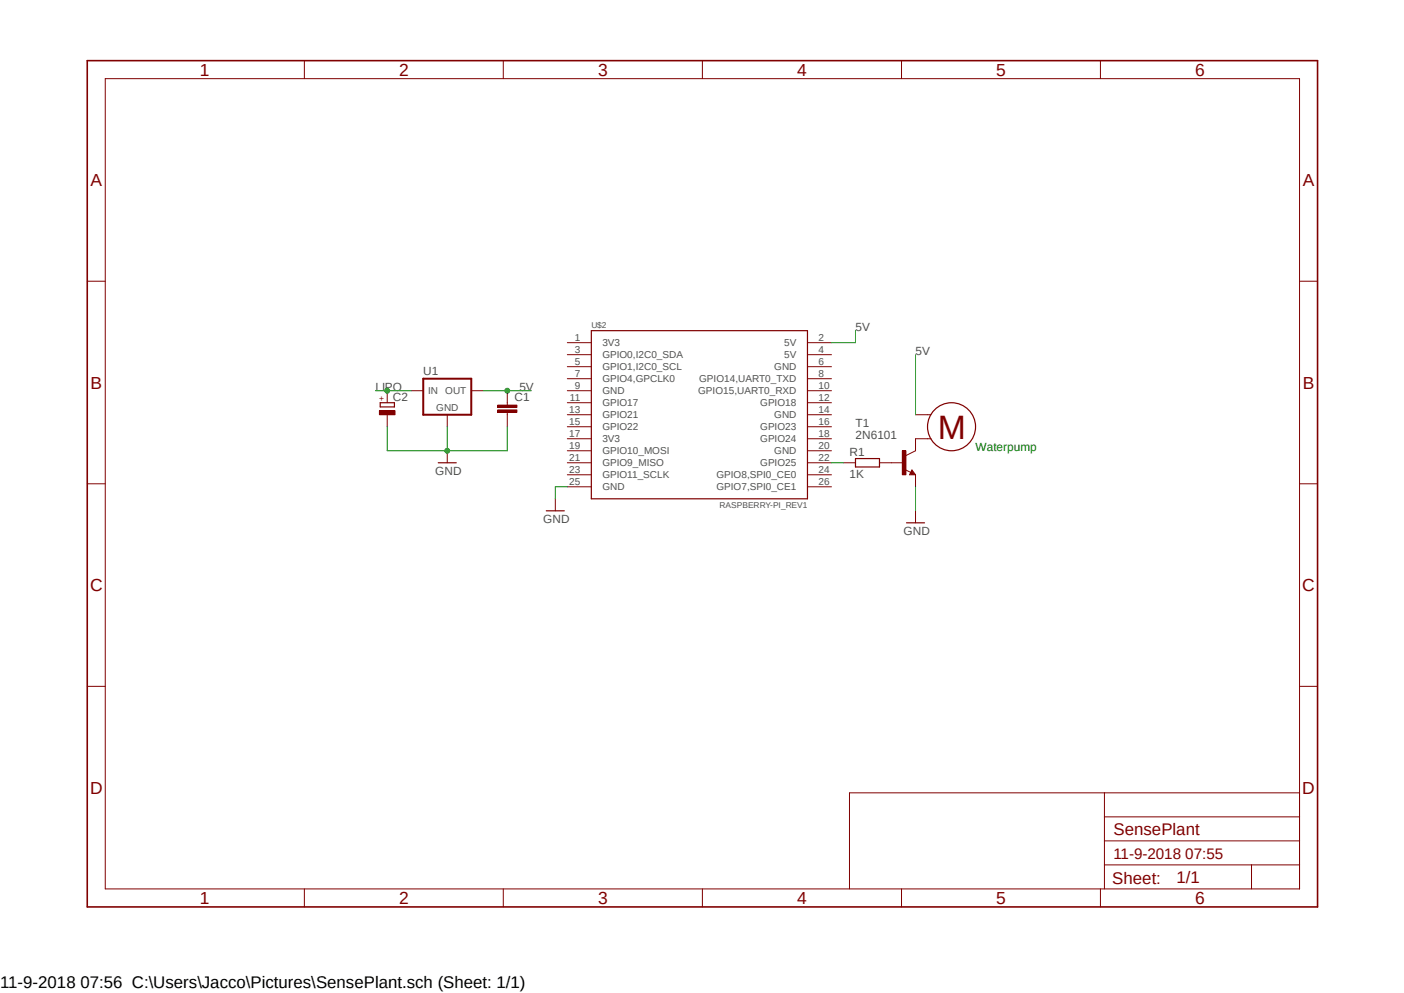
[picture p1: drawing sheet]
<svg xmlns="http://www.w3.org/2000/svg" width="297mm" height="210mm" viewBox="0 0 297 210" stroke-linecap="round" stroke-linejoin="round" font-family="sans-serif">
<path d="M17.9 12.5l261.2 179.9M279.1 12.5l-261.2 179.9" fill="none" stroke="#fff" stroke-width=".21"/>
<path d="M125.1 69.9h45.7v35.6h-45.7zM192.9 99.9l.1 .3h-.3l.2-.5 .5 .6h-.7" fill="none" stroke="#800000" stroke-width=".25"/>
<g fill="none" stroke="#800000" stroke-width=".21">
<path d="M22.3 16.6h252.6v171.4h-252.6zM64.4 12.8v3.8M106.5 12.8v3.8M148.6 12.8v3.8M190.7 12.8v3.8M232.8 12.8v3.8M18.5 59.5h3.8M274.9 59.5h3.8M120 72.5h5.1M120 75h5.1M120 77.6h5.1M170.8 72.5h5.1"/>
<path d="M170.8 75h5.1M170.8 77.6h5.1M120 80.1h5.1M120 82.6h5.1M120 85.2h5.1M120 87.7h5.1M120 90.3h5.1M120 92.8h5.1M120 95.3h5.1M120 97.9h5.1M170.8 80.1h5.1M170.8 82.6h5.1"/>
<path d="M170.8 85.2h5.1M170.8 87.7h5.1M170.8 90.3h5.1M170.8 92.8h5.1M170.8 95.3h5.1M170.8 97.9h5.1M191.4 99.3l1.3 .6M192.9 99.4l.8 1h-1.3zM193.7 95.3l-2.1 1.1M18.5 102.3h3.8M120 100.4h5.1M120 103h5.1"/>
<path d="M170.8 100.4h5.1M170.8 103h5.1M274.9 102.3h3.8M18.5 145.2h3.8M274.9 145.2h3.8M233.6 167.7v20.3M233.6 177.8h41.3M233.6 172.8h41.3M274.9 167.7h-95.2v20.3M64.4 188v3.8M106.5 188v3.8M148.6 188v3.8"/>
<path d="M190.7 188v3.8M232.8 188v3.8M233.6 182.9h41.3M264.8 182.9v5.1"/>
</g>
<path d="M18.5 12.8h260.2v179h-260.2z" fill="none" stroke="#800000" stroke-width=".34"/>
<path d="M190.9 95.3h.7v5.1h-.7z" fill-rule="evenodd" fill="#800000"/>
<g fill="none" stroke="#800000" stroke-width=".21">
<path d="M87 82.6h2.5M94.6 87.7v2.6M99.7 82.6h2.5M107.3 85.2v.5M107.3 87.2v.5M178.4 97.9h2.6M186.1 97.9h5M190.9 95.3h.7v5.1h-.7zM193.7 87.7h3.3M197 92.8h-3.3v2.5M117.5 105.5v2.5M193.7 100.4v2.6"/>
<path d="M193.7 108v2.6"/>
</g>
<g fill="none" stroke="#800000" stroke-width=".25">
<path d="M181 97h5.1v1.8h-5.1zM115.6 108h3.8M191.8 110.6h3.8"/>
<circle cx="201.3" cy="90.3" r="5.1"/>
</g>
<path d="M89.5 80.1h10.2v7.6h-10.2z" fill="none" stroke="#800000" stroke-width=".42"/>
<path d="M105.3 86.7h4v.5h-4z" fill-rule="evenodd" fill="#800000"/>
<path d="M105.3 86.7h4v.5h-4z" fill="none" stroke="#800000" stroke-width=".21"/>
<path d="M105.3 85.7h4v.5h-4z" fill-rule="evenodd" fill="#800000"/>
<path d="M105.3 85.7h4v.5h-4zM107.3 82.6v2.6M107.3 87.7v2.6" fill="none" stroke="#800000" stroke-width=".21"/>
<path d="M80.4 85.2h3v.9h-3z" fill="none" stroke="#800000" stroke-width=".25"/>
<path d="M80.3 86.9h3.3v.8h-3.3z" fill-rule="evenodd" fill="#800000"/>
<path d="M80.3 86.9h3.3v.8h-3.3zM81.9 82.6v2.6M81.9 87.7v2.6M94.6 95.3v2.6" fill="none" stroke="#800000" stroke-width=".21"/>
<path d="M92.7 97.9h3.8" fill="none" stroke="#800000" stroke-width=".25"/>
<path d="M81.9 90.3v5h25.4v-5M94.6 90.3v5M175.9 97.9h2.5M120 103h-2.5v2.5M193.7 103v5" fill="none" stroke="#008000" stroke-width=".21"/>
<circle cx="94.6" cy="95.3" r=".51" fill="#008000"/>
<g fill="none" stroke="#008000" stroke-width=".21">
<path d="M79.4 82.6h7.6"/>
<circle cx="94.6" cy="95.3" r=".51"/>
</g>
<circle cx="81.9" cy="82.6" r=".51" fill="#008000"/>
<g fill="none" stroke="#008000" stroke-width=".21">
<path d="M102.2 82.6h10.2"/>
<circle cx="81.9" cy="82.6" r=".51"/>
</g>
<circle cx="107.3" cy="82.6" r=".51" fill="#008000"/>
<g fill="none" stroke="#008000" stroke-width=".21">
<path d="M181 69.9v2.6h-5.1M193.7 75v12.7"/>
<circle cx="107.3" cy="82.6" r=".51"/>
</g>
<text font-size="7.2" fill="#800000" x="198.4" y="92.8">M</text>
<g font-size="3.7" fill="#800000">
<text x="42.3" y="16">1</text>
<text x="84.4" y="16">2</text>
<text x="126.5" y="16">3</text>
<text x="168.6" y="16">4</text>
<text x="210.7" y="16">5</text>
<text x="252.9" y="16">6</text>
<text x="19.1" y="39.4">A</text>
<text x="275.6" y="39.4">A</text>
<text x="19.1" y="82.2">B</text>
<text x="275.6" y="82.2">B</text>
<text x="19" y="125.1">C</text>
<text x="275.5" y="125.1">C</text>
<text x="19" y="167.9">D</text>
<text x="275.5" y="167.9">D</text>
<text x="42.3" y="191.2">1</text>
<text x="84.4" y="191.2">2</text>
<text x="126.5" y="191.2">3</text>
<text x="168.6" y="191.2">4</text>
<text x="210.7" y="191.2">5</text>
<text x="252.9" y="191.2">6</text>
</g>
<g font-size="3.6" fill="#800000">
<text x="235.5" y="176.6">SensePlant</text>
<text x="235.3" y="186.9">Sheet:</text>
<text x="248.9" y="186.7">1/1</text>
</g>
<text font-size="3.6" x="0" y="208.9">11-9-2018 07:56 C:\Users\Jacco\Pictures\SensePlant.sch (Sheet: 1/1)</text>
<text font-size="3.2" fill="#800000" x="235.5" y="181.7">11-9-2018 07:55</text>
<g font-size="2.5" fill="#505050">
<text x="181" y="69.9">5V</text>
<text x="193.7" y="75">5V</text>
<text x="79.4" y="82.6">LIPO</text>
<text x="89.5" y="79.3">U1</text>
<text x="109.9" y="82.6">5V</text>
<text x="83.1" y="84.7">C2</text>
<text x="108.8" y="84.8">C1</text>
<text x="181" y="92.8">2N6101</text>
<text x="181" y="90.3">T1</text>
<text x="92.1" y="100.4">GND</text>
<text x="179.7" y="101.2">1K</text>
<text x="179.7" y="96.4">R1</text>
<text x="114.9" y="110.6">GND</text>
<text x="191.1" y="113.1">GND</text>
</g>
<text font-size="2.5" fill="#008000" x="206.4" y="95.3">Waterpump</text>
<g font-size="2.1" fill="#505050">
<text x="121.6" y="72.1">1</text>
<text x="121.6" y="74.7">3</text>
<text x="121.6" y="77.2">5</text>
<text x="127.4" y="73.2">3V3</text>
<text x="127.4" y="75.8">GPIO0,I2C0_SDA</text>
<text x="165.9" y="73.2">5V</text>
<text x="165.9" y="75.8">5V</text>
<text x="173.1" y="72.1">2</text>
<text x="173.1" y="74.7">4</text>
<text x="173.1" y="77.2">6</text>
<text x="90.6" y="83.4">IN</text>
<text x="94.2" y="83.4">OUT</text>
<text x="121.6" y="79.8">7</text>
<text x="121.6" y="82.3">9</text>
<text x="127.4" y="78.3">GPIO1,I2C0_SCL</text>
<text x="127.4" y="80.9">GPIO4,GPCLK0</text>
<text x="127.4" y="83.4">GND</text>
<text x="147.7" y="83.4">GPIO15,UART0_RXD</text>
<text x="147.9" y="80.9">GPIO14,UART0_TXD</text>
<text x="163.8" y="78.3">GND</text>
<text x="173.1" y="79.8">8</text>
<text x="173.1" y="82.3">10</text>
<text x="92.3" y="87">GND</text>
<text x="120.4" y="87.4">13</text>
<text x="120.4" y="89.9">15</text>
<text x="120.6" y="84.8">11</text>
<text x="127.4" y="85.9">GPIO17</text>
<text x="127.4" y="88.5">GPIO21</text>
<text x="160.8" y="85.9">GPIO18</text>
<text x="163.8" y="88.5">GND</text>
<text x="173.1" y="84.8">12</text>
<text x="173.1" y="87.4">14</text>
<text x="173.1" y="89.9">16</text>
<text x="120.4" y="92.5">17</text>
<text x="120.4" y="95">19</text>
<text x="127.4" y="91">GPIO22</text>
<text x="127.4" y="93.6">3V3</text>
<text x="160.8" y="91">GPIO23</text>
<text x="160.8" y="93.6">GPIO24</text>
<text x="173.1" y="92.5">18</text>
<text x="173.1" y="95">20</text>
<text x="120.4" y="97.5">21</text>
<text x="120.4" y="100.1">23</text>
<text x="127.4" y="96.1">GPIO10_MOSI</text>
<text x="127.4" y="98.6">GPIO9_MISO</text>
<text x="127.4" y="101.2">GPIO11_SCLK</text>
<text x="151.6" y="101.2">GPIO8,SPI0_CE0</text>
<text x="160.8" y="98.6">GPIO25</text>
<text x="163.8" y="96.1">GND</text>
<text x="173.1" y="97.5">22</text>
<text x="173.1" y="100.1">24</text>
<text x="120.4" y="102.6">25</text>
<text x="127.4" y="103.7">GND</text>
<text x="151.6" y="103.7">GPIO7,SPI0_CE1</text>
<text x="173.1" y="102.6">26</text>
</g>
<g font-size="1.8" fill="#505050">
<text x="125.1" y="69.4">U$2</text>
<text x="152.2" y="107.5">RASPBERRY-PI_REV1</text>
</g>
<text font-size="1.8" fill="#800000" x="81.4" y="84.8" transform="rotate(-90 81.4 84.8)">+</text>
</svg>
